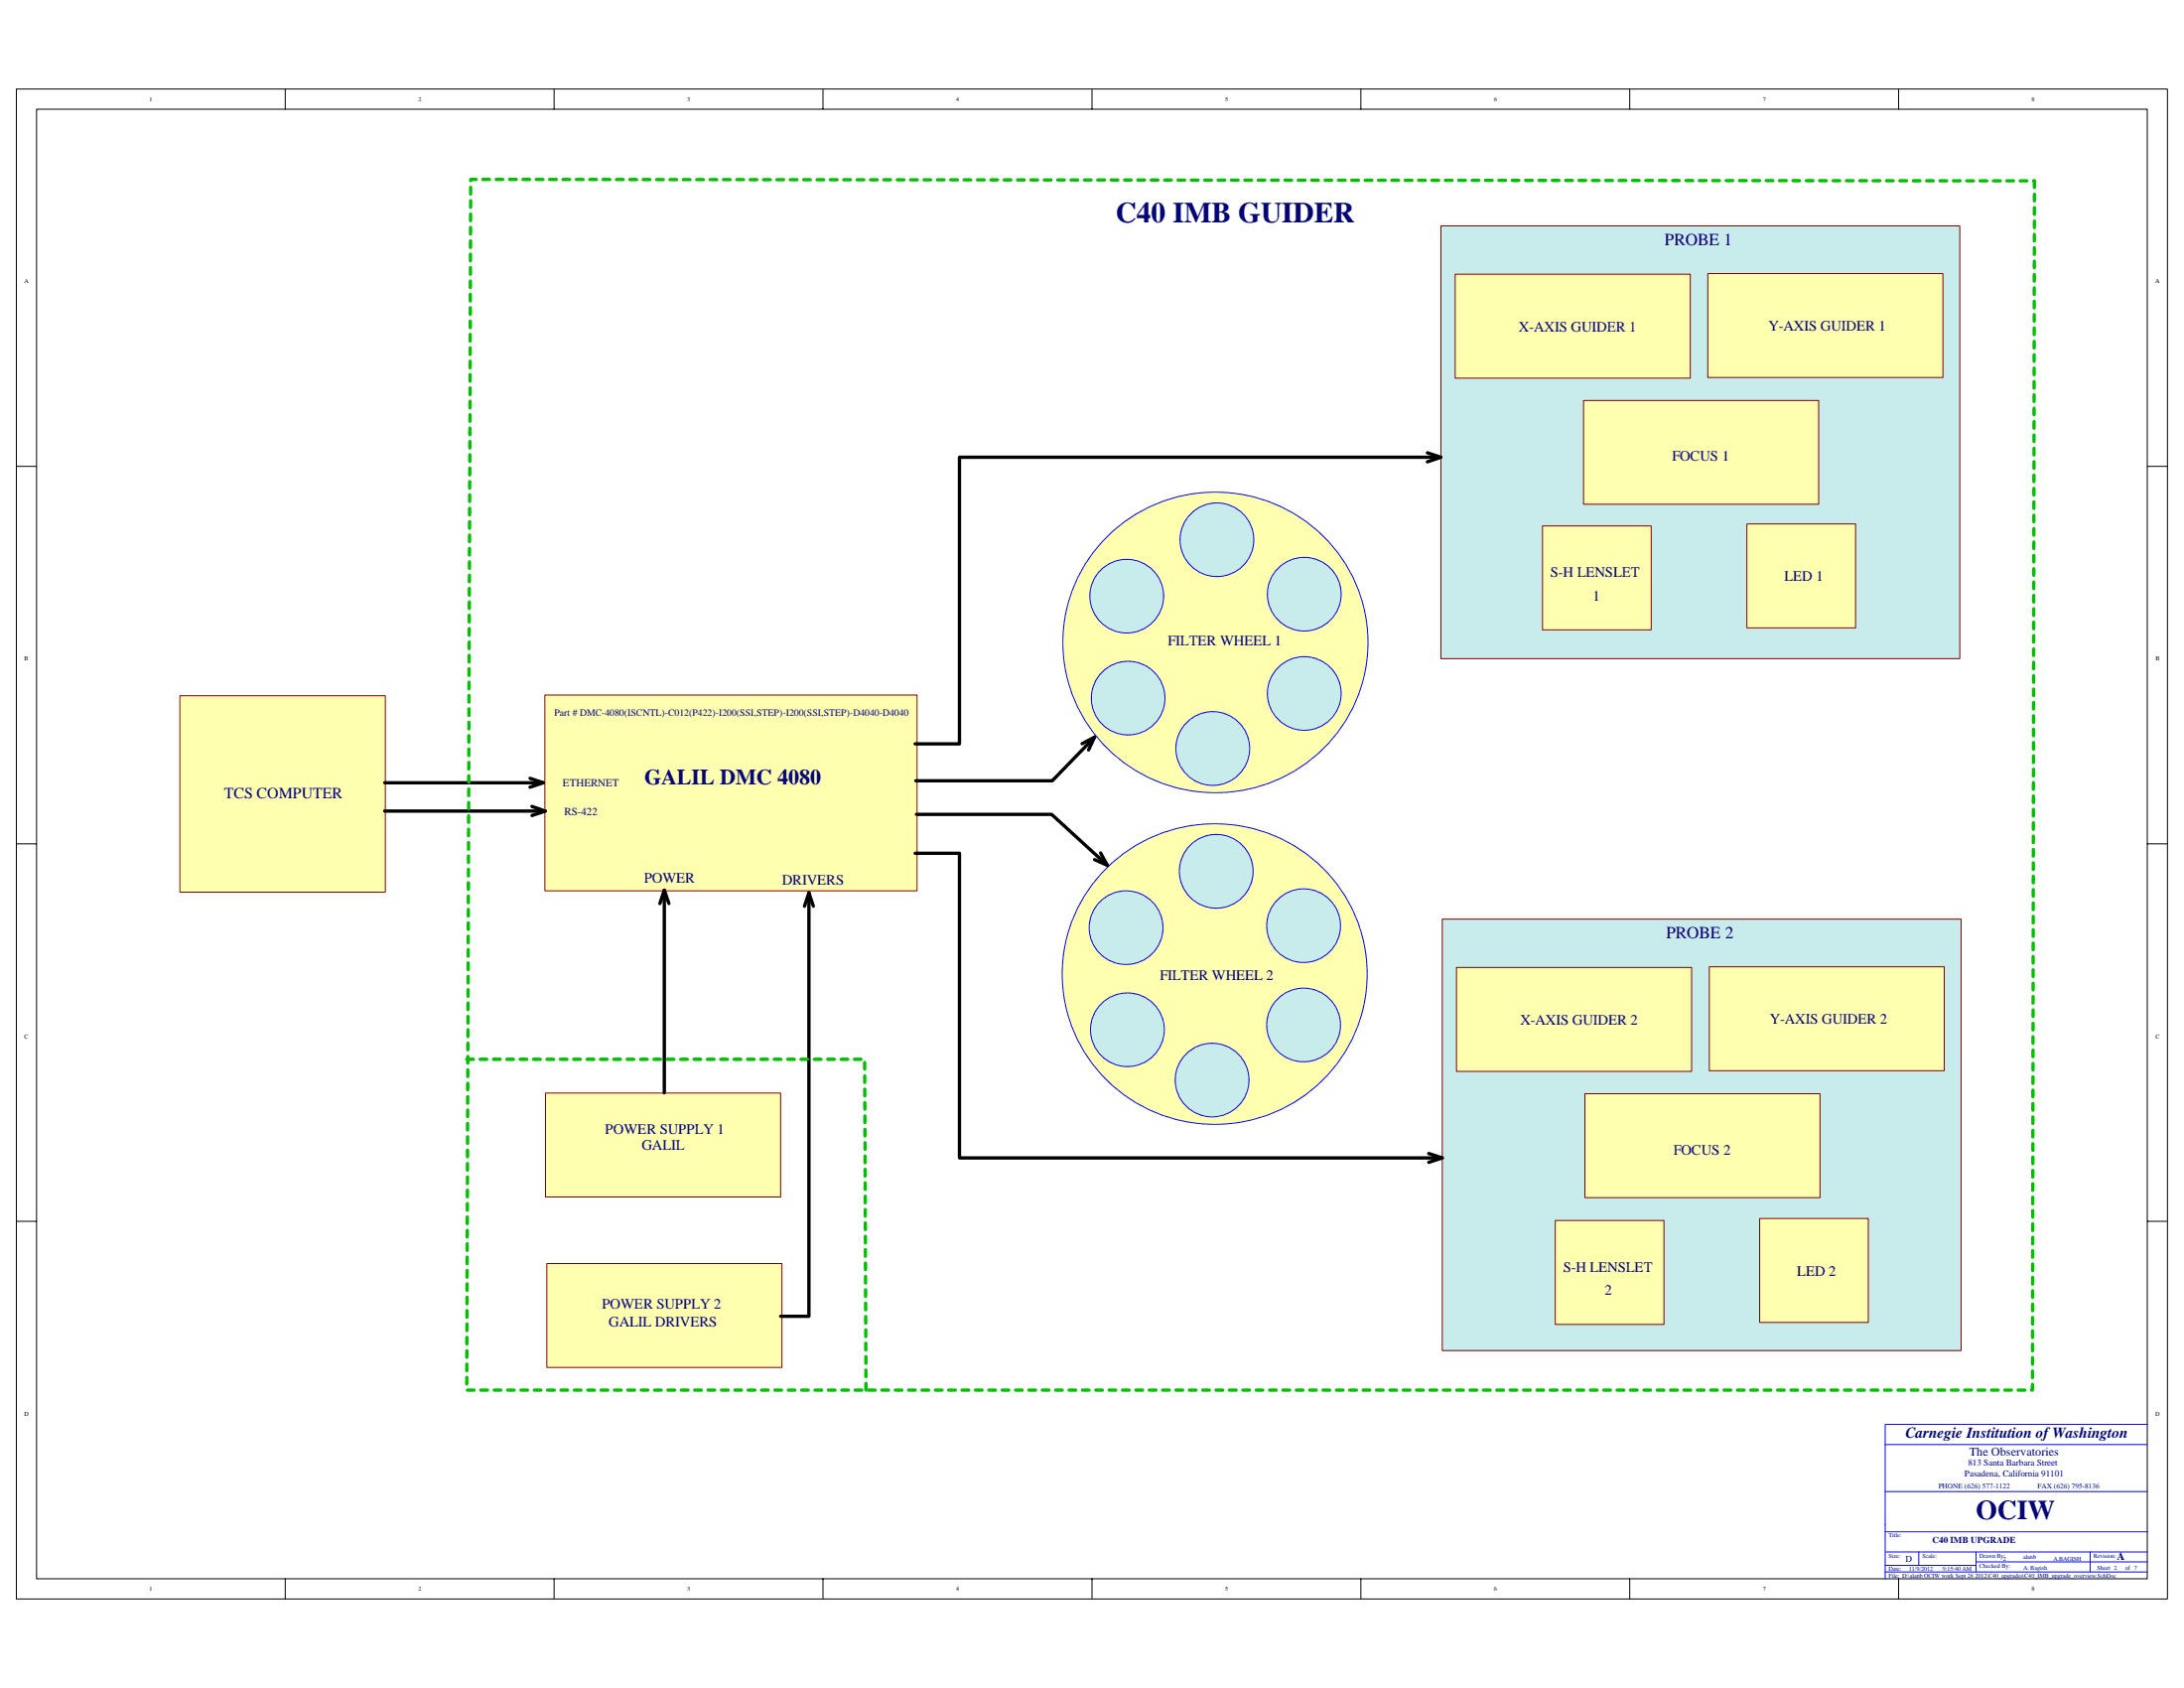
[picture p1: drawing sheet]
<svg xmlns="http://www.w3.org/2000/svg" width="279mm" height="216mm" viewBox="0 0 279 216" stroke-linecap="round" stroke-linejoin="round" font-family="sans-serif">
<path d="M2.1 11.4h275.2v193.1h-275.2z" fill="none" stroke="#000" stroke-width=".13"/>
<path d="M4.7 14h270v187.9h-270z" fill="#fff"/>
<g fill="none" stroke="#000" stroke-width=".13">
<path d="M4.7 14h270v187.9h-270zM36.5 11.4v2.5M70.9 11.4v2.5M105.3 11.4v2.5M139.7 11.4v2.5M174.1 11.4v2.5M208.5 11.4v2.5M242.9 11.4v2.5M2.1 59.6h2.6M274.7 59.6h2.6M2.1 107.9h2.6M274.7 107.9h2.6"/>
<path d="M2.1 156.2h2.6M274.7 156.2h2.6M36.5 201.9v2.6M70.9 201.9v2.6M105.3 201.9v2.6M139.7 201.9v2.6M174.1 201.9v2.6M208.5 201.9v2.6M242.9 201.9v2.6"/>
</g>
<path d="M141.6 111a19.6 19.6 0 0 1 20.3-4.5 19.6 19.6 0 0 1 12.9 16.3 19.5 19.5 0 0 1-29.2 18.4 19.1 19.1 0 0 1-4-30.2z" fill-rule="evenodd" fill="#ffffb0" stroke="#00f" stroke-width=".13"/>
<path d="M241.2 195.9h33.5M241.2 198.5h33.5M241.2 190.8h33.5M245.5 198.5v1.7M252.8 198.5v2.6M252.8 199.8h21.9M267.4 198.5v2.6M274.7 184.8h-33.5v17.1M274.7 182.2h-33.5v2.6M241.2 201.1h33.5M241.2 200.2h11.6" fill="none" stroke="#00f" stroke-width=".13"/>
<path d="M141.7 68.6a19.6 19.6 0 0 1 20.3-4.5 19.6 19.6 0 0 1 12.9 16.3 19.5 19.5 0 0 1-29.3 18.4 19.1 19.1 0 0 1-3.9-30.2z" fill-rule="evenodd" fill="#ffffb0" stroke="#00f" stroke-width=".13"/>
<path d="M23 89h26.3v25.1h-26.3z" fill="#ffffb0"/>
<path d="M23 89h26.3v25.1h-26.3z" fill="none" stroke="#800000" stroke-width=".13"/>
<path d="M69.7 88.9h47.6v25h-47.6z" fill="#ffffb0"/>
<path d="M69.7 88.9h47.6v25h-47.6z" fill="none" stroke="#800000" stroke-width=".13"/>
<path d="M184.4 28.9h66.3v55.3h-66.3z" fill="#c8ebeb"/>
<path d="M184.3 28.9h66.4v55.3h-66.4z" fill="none" stroke="#800000" stroke-width=".13"/>
<path d="M69.8 139.8h30.1v13.3h-30.1z" fill="#ffffb0"/>
<path d="M69.8 139.8h30.1v13.3h-30.1z" fill="none" stroke="#800000" stroke-width=".13"/>
<path d="M70 161.6h30v13.3h-30z" fill="#ffffb0"/>
<path d="M70 161.6h30v13.3h-30z" fill="none" stroke="#800000" stroke-width=".13"/>
<path d="M186.2 35.1h30v13.3h-30z" fill="#ffffb0"/>
<path d="M186.2 35.1h30v13.3h-30z" fill="none" stroke="#800000" stroke-width=".13"/>
<path d="M218.5 35h30.1v13.3h-30.1z" fill="#ffffb0"/>
<path d="M218.5 35h30.1v13.3h-30.1z" fill="none" stroke="#800000" stroke-width=".13"/>
<path d="M202.6 51.2h30.1v13.3h-30.1z" fill="#ffffb0"/>
<path d="M202.6 51.2h30.1v13.3h-30.1z" fill="none" stroke="#800000" stroke-width=".13"/>
<path d="M184.5 117.6h66.4v55.1h-66.4z" fill="#c8ebeb"/>
<path d="M184.5 117.6h66.4v55.1h-66.4z" fill="none" stroke="#800000" stroke-width=".13"/>
<path d="M186.4 123.8h30v13.2h-30z" fill="#ffffb0"/>
<path d="M186.3 123.7h30.1v13.3h-30.1z" fill="none" stroke="#800000" stroke-width=".13"/>
<path d="M218.7 123.7h30v13.2h-30z" fill="#ffffb0"/>
<path d="M218.7 123.7h30v13.2h-30z" fill="none" stroke="#800000" stroke-width=".13"/>
<path d="M202.8 139.9h30v13.3h-30z" fill="#ffffb0"/>
<path d="M202.8 139.9h30v13.3h-30z" fill="none" stroke="#800000" stroke-width=".13"/>
<path d="M199 156.1h13.9v13.3h-13.9z" fill="#ffffb0"/>
<path d="M199 156.1h13.9v13.3h-13.9z" fill="none" stroke="#800000" stroke-width=".13"/>
<path d="M225.1 155.9h13.9v13.2h-13.9z" fill="#ffffb0"/>
<path d="M225.1 155.9h13.9v13.2h-13.9z" fill="none" stroke="#800000" stroke-width=".13"/>
<path d="M197.4 67.3h13.8v13.3h-13.8z" fill="#ffffb0"/>
<path d="M197.3 67.3h13.9v13.3h-13.9z" fill="none" stroke="#800000" stroke-width=".13"/>
<path d="M223.5 67h13.9v13.3h-13.9z" fill="#ffffb0"/>
<path d="M223.5 67h13.9v13.3h-13.9z" fill="none" stroke="#800000" stroke-width=".13"/>
<g fill="none" stroke="#000" stroke-width=".43">
<path d="M182.6 57.9l1.7 .6-1.7 .6M184.3 58.5h-61.6v36.6h-5.6M67.8 99.5l1.7 .6-1.7 .6M138.4 95.1l1.6-.8-.7 1.6M140 94.3l-5.4 5.6h-17.4M49.2 100.1h20.3M49.2 103.7h20.6M68.1 103.1l1.7 .6-1.7 .6M84.4 115.6l.6-1.7 .6 1.7M85 113.9v25.9M102.9 115.9l.6-1.7 .6 1.7M103.5 114.2v54.2h-3.6"/>
<path d="M117.1 109.1h5.6v39h61.8M117.2 104.2h17.3l7.2 6.5M140.8 109.1l.9 1.6-1.7-.8M182.8 147.5l1.7 .6-1.7 .6"/>
</g>
<g fill="#c8ebeb" stroke="#00f" stroke-width=".13">
<circle cx="155.7" cy="69" r="4.7"/>
<circle cx="155.2" cy="95.7" r="4.7"/>
<circle cx="144.1" cy="76.3" r="4.7"/>
<circle cx="144.3" cy="89.3" r="4.7"/>
<circle cx="166.9" cy="76" r="4.7"/>
<circle cx="166.9" cy="88.7" r="4.7"/>
<circle cx="155.6" cy="111.4" r="4.7"/>
<circle cx="155.1" cy="138.1" r="4.7"/>
<circle cx="144.1" cy="118.7" r="4.7"/>
<circle cx="144.2" cy="131.7" r="4.7"/>
<circle cx="166.8" cy="118.4" r="4.7"/>
<circle cx="166.8" cy="131.1" r="4.7"/>
</g>
<path d="M260.3 23.1l-.3 154.7h-200.3l.5-154.9 200.1 .2M59.7 135.5h50.9l.2 42.3" fill="none" stroke="#00bf00" stroke-width=".43" stroke-dasharray=".9 .9"/>
<text font-size="3.7" fill="#000080" x="142.7" y="28.4">C40 IMB GUIDER</text>
<text font-size="3.5" fill="#000080" x="252.8" y="194.3">OCIW</text>
<text font-size="2.8" fill="#000080" x="82.4" y="100.3">GALIL DMC 4080</text>
<g font-size="2.2" fill="#000080">
<text x="213" y="31.3">PROBE 1</text>
<text x="213.1" y="120">PROBE 2</text>
</g>
<text font-size="2" fill="#000080" x="28.7" y="102.1">TCS COMPUTER</text>
<g font-size="1.9" fill="#000080">
<text x="194.3" y="42.4">X-AXIS GUIDER 1</text>
<text x="226.2" y="42.3">Y-AXIS GUIDER 1</text>
<text x="213.9" y="58.9">FOCUS 1</text>
<text x="198.4" y="73.8">S-H LENSLET</text>
<text x="203.8" y="76.8">1</text>
<text x="228.3" y="74.3">LED 1</text>
<text x="149.4" y="82.6">FILTER WHEEL 1</text>
<text x="82.4" y="112.9">POWER</text>
<text x="100.1" y="113.1">DRIVERS</text>
<text x="148.4" y="125.3">FILTER WHEEL 2</text>
<text x="194.5" y="131.1">X-AXIS GUIDER 2</text>
<text x="226.4" y="131">Y-AXIS GUIDER 2</text>
<text x="77.4" y="145.1">POWER SUPPLY 1</text>
<text x="82.1" y="147">GALIL</text>
<text x="214.1" y="147.6">FOCUS 2</text>
<text x="77" y="167.4">POWER SUPPLY 2</text>
<text x="200" y="162.7">S-H LENSLET</text>
<text x="205.3" y="165.6">2</text>
<text x="229.9" y="163.2">LED 2</text>
<text x="77.9" y="169.7">GALIL DRIVERS</text>
<text x="243.8" y="183.9">Carnegie Institution of Washington</text>
</g>
<text font-size="1.5" fill="#000080" x="251.9" y="186.2">The Observatories</text>
<g font-size="1.4" fill="#000080">
<text x="72" y="100.6">ETHERNET</text>
<text x="72.2" y="104.2">RS-422</text>
<text x="270.8" y="199.5">A</text>
</g>
<g font-size="1.2" fill="#000080">
<text x="70.9" y="91.5">Part # DMC-4080(ISCNTL)-C012(P422)-I200(SSI,STEP)-I200(SSI,STEP)-D4040-D4040</text>
<text x="251.3" y="188.8">Pasadena, California 91101</text>
<text x="251.8" y="187.5">813 Santa Barbara Street</text>
<text x="247.2" y="197.4">C40 IMB UPGRADE</text>
<text x="243.8" y="199.8">D</text>
</g>
<g font-size=".9" fill="#000080">
<text x="248" y="190.3">PHONE (626) 577-1122</text>
<text x="260.7" y="190.3">FAX (626) 795-8136</text>
</g>
<g font-size=".8">
<text x="19.1" y="12.9">1</text>
<text x="53.5" y="12.9">2</text>
<text x="87.9" y="12.9">3</text>
<text x="122.3" y="12.9">4</text>
<text x="156.7" y="12.9">5</text>
<text x="191.1" y="12.9">6</text>
<text x="225.5" y="12.9">7</text>
<text x="259.9" y="12.9">8</text>
<text x="3.1" y="36.2">A</text>
<text x="275.7" y="36.2">A</text>
<text x="3.1" y="84.5">B</text>
<text x="275.8" y="84.5">B</text>
<text x="3.1" y="132.8">C</text>
<text x="275.8" y="132.8">C</text>
<text x="3.1" y="181.1">D</text>
<text x="275.7" y="181.1">D</text>
<text x="19.1" y="203.5">1</text>
<text x="53.5" y="203.5">2</text>
<text x="87.9" y="203.5">3</text>
<text x="122.3" y="203.5">4</text>
<text x="156.7" y="203.5">5</text>
<text x="191.1" y="203.5">6</text>
<text x="225.5" y="203.5">7</text>
<text x="259.9" y="203.5">8</text>
</g>
<g font-size=".8" fill="#000080">
<text x="241.6" y="196.6">Title:</text>
<text x="241.6" y="199.2">Size:</text>
<text x="241.6" y="200.9">Date:</text>
<text x="241.6" y="201.8">File: D:\alanb OCIW work Sept 26 2012\C40_upgrades\C40_IMB_upgrade_overview.SchDoc</text>
<text x="244.2" y="200.9">11/9/2012</text>
<text x="245.9" y="199.2">Scale:</text>
<text x="248.5" y="200.9">9:15:40 AM</text>
<text x="253.2" y="200.5">Checked By:</text>
<text x="253.2" y="199.2">Drawn By:</text>
<text x="256.2" y="199.6">2</text>
<text x="258.8" y="200.7">A. Bagish</text>
<text x="258.8" y="199.5">alanb</text>
<text x="262.7" y="199.6">A.BAGISH</text>
<text x="267.8" y="199.2">Revision:</text>
<text x="268.3" y="200.7">Sheet 2</text>
<text x="271.9" y="200.7">of 7</text>
</g>
</svg>
